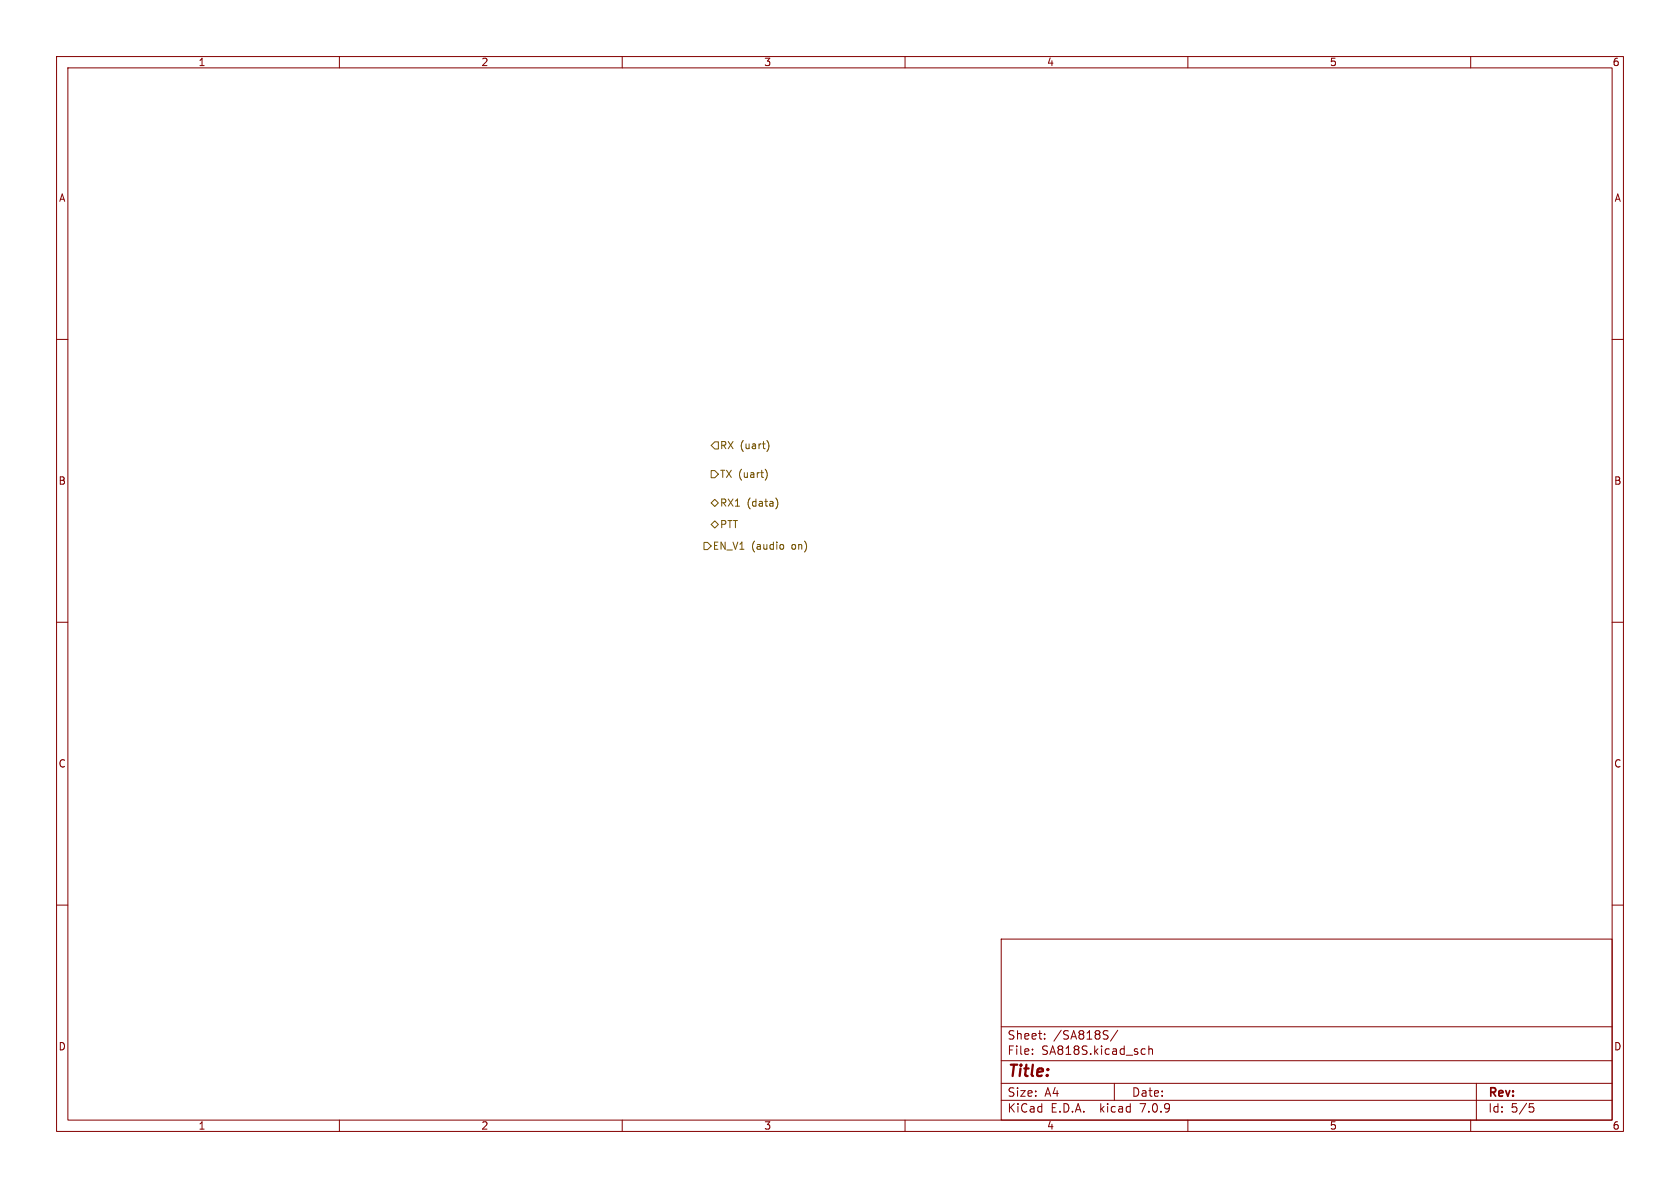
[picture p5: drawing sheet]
<svg xmlns="http://www.w3.org/2000/svg" width="297mm" height="210mm" viewBox="0 0 297 210" stroke-linecap="round" stroke-linejoin="round" font-family="sans-serif">
<g fill="none" stroke="#840000" stroke-width=".18">
<path d="M10 10h277v190h-277zM12 12h273v186h-273zM60 10v2M110 10v2M160 10v2M210 10v2M260 10v2M10 60h2M285 60h2M10 110h2M285 110h2M10 160h2"/>
<path d="M285 160h2M177 166h108v32h-108zM60 198v2M110 198v2M160 198v2M177 194.5h108M177 191.5h108M177 187.5h108M177 181.5h108M182.5 186.3v.1M182.5 185.5v.1M184.7 183.6v.1"/>
<path d="M184.7 182.8v.1M195.7 182.2l.2 .1M195.8 183.1v.5M197 191.5v3M197.6 182.1l-1.3 2M202 185.4l.5 .1M202.5 186.3l-.5 .1M203.1 185.5l.2-.1 .4 .1v.9M203.1 184.9v1.5M210 198v2M260 198v2M261 191.5v6.5"/>
<path d="M270.4 195.1h.7M270.5 195.7h.4l.3 .3-.2 .5-.5 .1"/>
</g>
<path d="M126.4 78.1h.6v1.3h-.6l-.7-.7zM135.6 77.9a1.46 1.46 0 0 1 0 1.9M124.5 95.9h.6l.6 .6-.6 .7h-.6zM125.7 83.2h.7l.6 .6-.6 .7h-.7zM125.7 88.9l.7-.6 .6 .6-.6 .6zM125.7 92.7l.7-.6 .6 .6-.6 .6zM135.3 82.9a1.46 1.46 0 0 1 0 2M137.1 88a1.46 1.46 0 0 1 0 2M138.3 96.3l.2 .2v.4l-.2 .2" fill="none" stroke="#725600" stroke-width=".18"/>
<text font-size="2.8" fill="#840000" x="178" y="190.9">Title:</text>
<g font-size="2.1" fill="#840000">
<text x="178" y="184">Sheet:</text>
<text x="186.2" y="184">/SA818S/</text>
<text x="178" y="186.7">File:</text>
<text x="184.1" y="186.7">SA818S.kicad_sch</text>
<text x="178" y="196.9">KiCad</text>
<text x="178" y="194.1">Size:</text>
<text x="184.7" y="194.1">A4</text>
<text x="185.7" y="196.9">E.D.A.</text>
<text x="194.6" y="196.9">kicad</text>
<text x="200" y="194.1">Date:</text>
<text x="201.8" y="196.9">7.0.9</text>
<text x="263" y="194.3">Rev:</text>
<text x="263" y="196.9">Id:</text>
<text x="267.1" y="196.9">5/5</text>
</g>
<g font-size="1.8" fill="#840000">
<text x="35" y="11.9">1</text>
<text x="85" y="11.9">2</text>
<text x="135" y="11.9">3</text>
<text x="185" y="11.9">4</text>
<text x="235" y="11.9">5</text>
<text x="285" y="11.9">6</text>
<text x="10.3" y="35.9">A</text>
<text x="285.3" y="35.9">A</text>
<text x="10.3" y="85.9">B</text>
<text x="285.3" y="85.9">B</text>
<text x="10.3" y="135.9">C</text>
<text x="285.3" y="135.9">C</text>
<text x="10.3" y="185.9">D</text>
<text x="285.3" y="185.9">D</text>
<text x="35" y="199.9">1</text>
<text x="85" y="199.9">2</text>
<text x="135" y="199.9">3</text>
<text x="185" y="199.9">4</text>
<text x="235" y="199.9">5</text>
<text x="285" y="199.9">6</text>
</g>
<g font-size="1.8" fill="#725600">
<text x="127.2" y="79.6">RX (uart)</text>
<text x="127.2" y="84.7">TX (uart)</text>
<text x="127.2" y="89.8">RX1</text>
<text x="132.1" y="89.8">(data)</text>
<text x="127.2" y="93.6">PTT</text>
<text x="125.9" y="97.4">EN_V1</text>
<text x="132.8" y="97.4">(audio</text>
<text x="140.1" y="97.4">on)</text>
</g>
</svg>
